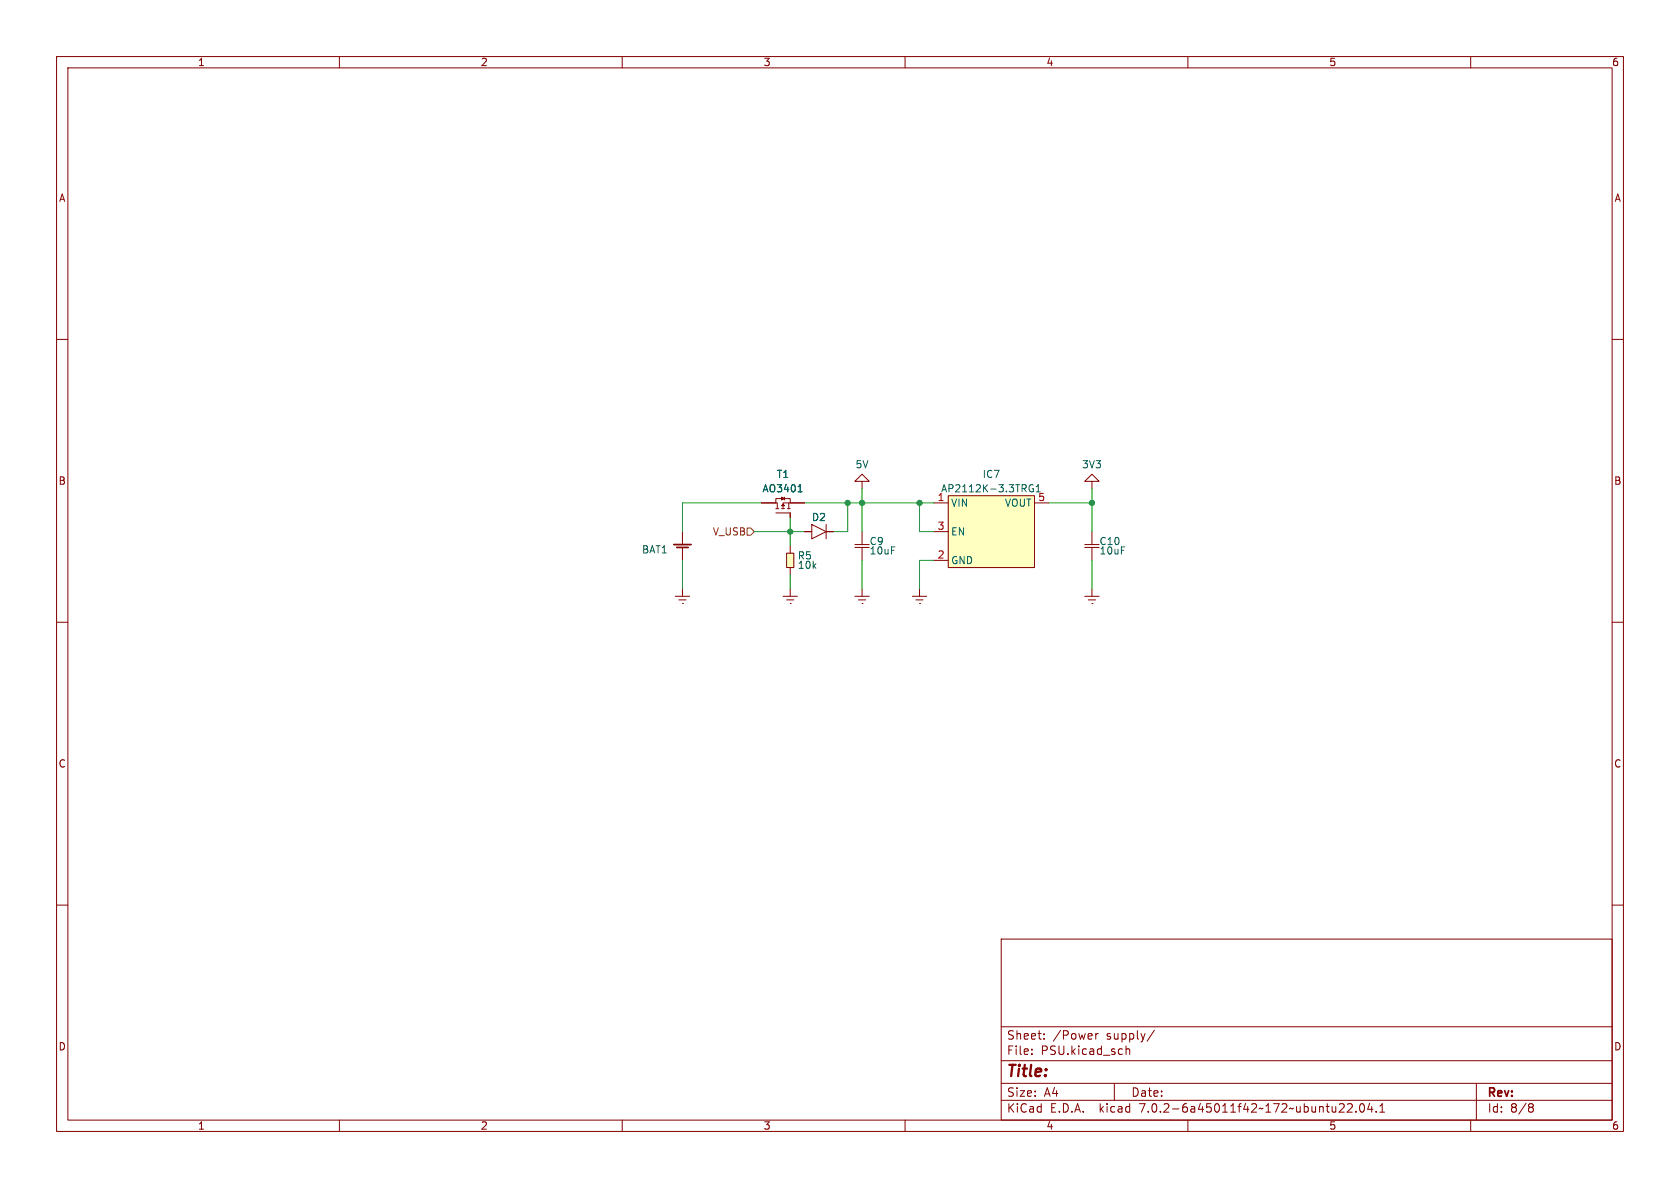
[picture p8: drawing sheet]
<svg xmlns="http://www.w3.org/2000/svg" width="297mm" height="210mm" viewBox="0 0 297 210" stroke-linecap="round" stroke-linejoin="round" font-family="sans-serif">
<g fill="none" stroke="#840000" stroke-width=".18">
<path d="M10 10h277v190h-277zM12 12h273v186h-273zM60 10v2M110 10v2M160 10v2M210 10v2M260 10v2M10 60h2M285 60h2M120.6 94v2.3M120.6 96.7v2.4M134.6 88.9h2.6"/>
<path d="M137.2 88.9h.2v1M137.2 88.9v-.8h2.5v.8M137.2 90.7h2.5v.7M137.2 89.9h.5M138.2 89.4l.2-.2 .3 .2zM138.2 89.9h.5M138.7 87.9v.5M139.1 97.8h1.2v2.5h-1.2zM139.2 89.9h.5M139.4 88.9v1M139.7 88.9h-1.3v1M139.7 88.9h2.5"/>
<path d="M139.7 96.5v1.3M142.2 94h1.3M143.5 92.7l2.5 1.3-2.5 1.3zM146 92.7v2.6M146 94h1.3M151.1 96.8h2.6M151.1 96.3h2.6M152.4 85.1h1.3l-1.3-1.3-1.3 1.3h1.3v1.3M152.4 94v2.3M152.4 96.7v2.4M165.1 94h2.5M165.1 88.9h2.5"/>
<path d="M165.1 99.1h2.5M167.6 87.6h15.3v12.7h-15.3zM182.9 88.9h2.5M191.8 96.8h2.5M191.8 96.3h2.5M193 85.1h1.3l-1.3-1.3-1.2 1.3h1.2v1.3M193 94v2.3M193 96.7v2.4M10 110h2M119.4 105.4h2.5M120 106h1.3M120.6 106.7h.1"/>
<path d="M120.6 104.1v1.3M138.4 105.4h2.6M139.1 106h1.2M139.7 106.7h.1M139.7 100.3v1.3M139.7 104.1v1.3M151.1 105.4h2.6M151.8 106h1.2M152.4 106.7h.1M152.4 104.1v1.3M161.3 105.4h2.5M161.9 106h1.3"/>
<path d="M162.6 106.7h.1M162.6 104.1v1.3M191.8 105.4h2.5M192.4 106h1.3M193 106.7h.1M193 104.1v1.3M285 110h2M10 160h2M285 160h2M177 166h108v32h-108zM60 198v2M110 198v2"/>
<path d="M160 198v2M177 194.5h108M177 191.5h108M177 187.5h108M177 181.5h108M182.4 186.3v.1M182.4 185.5v.1M184.6 183.6v.1M184.6 182.8v.1M193.7 182.7v1M194.1 182.7l-.2 .1-.2 .2M197 191.5v3"/>
<path d="M199.1 184.9v1.5M199.1 185.5l.2-.1 .3 .1 .1 .9M204.1 182.1l-1.3 2M210 198v2M237.5 195.2l.1 .2v.3l-.9 .9h.9M238.2 195.2l.6-.1 .2 .1 .1 .3-1 1.1h1M239.7 196.5v.1M240.5 195.2l.2-.1a.81 .81 0 0 1 .6 .6 .81 .81 0 0 1-.3 .8l-.1 .1a.81 .81 0 0 1-.4-1.4zM242.1 195l-.3 1.1h.9M242.5 195.6v1M243.3 196.5v.1M243.9 196.6h.9"/>
<path d="M243.9 195.5l.5-.4v1.5M260 198v2M261 191.5v6.5M270.5 195.1l.4 .1 .2 .2-.3 .3M270.5 195.7h.3M270.8 195.7l.2 .2 .1 .4-.2 .2-.4 .1"/>
</g>
<g fill="#ffffc2" stroke="#ffffc2" stroke-width=".18">
<path d="M167.6 87.6h15.3v12.7h-15.3z"/>
<path d="M139.1 97.8h1.2v2.5h-1.2z"/>
</g>
<path d="M141.1 86.9h.7M182.6 85.7a.59 .59 0 0 0-.7 .6 .59 .59 0 0 0 .7 .6l.1-.5h-.2M183.2 86l.3-.3v1.2" fill="none" stroke="#006464" stroke-width=".18"/>
<path d="M138.2 87.9l.5 .2-.5 .3z" fill="#840000" stroke="#840000" stroke-width=".18"/>
<path d="M119.1 96.3h3.1M119.6 96.8h2.1" fill="none" stroke="#840000" stroke-width=".3"/>
<path d="M132.1 93.3h.6l.6 .7-.6 .6h-.6z" fill="none" stroke="#725600" stroke-width=".18"/>
<g fill="none" stroke="#009600" stroke-width=".18">
<path d="M120.6 99.1v5M133.3 94h8.9M134.6 88.9h-14v5.1M139.7 91.4v5.1M142.2 88.9h22.9M149.9 88.9v5.1h-2.6M152.4 86.4v7.6M152.4 99.1v5M162.6 88.9v5.1h2.5M165.1 99.1h-2.5v5M185.4 88.9h7.6M193 86.4v7.6"/>
<path d="M193 99.1v5M139.7 101.6v2.5"/>
</g>
<g fill="#009600" stroke="#009600" stroke-width=".18">
<circle cx="149.9" cy="88.9" r=".46"/>
<circle cx="152.4" cy="88.9" r=".46"/>
<circle cx="139.7" cy="94" r=".46"/>
<circle cx="162.6" cy="88.9" r=".46"/>
<circle cx="193" cy="88.9" r=".46"/>
</g>
<text font-size="2.8" fill="#840000" x="178" y="190.8">Title:</text>
<g font-size="2.1" fill="#840000">
<text x="178" y="183.9">Sheet:</text>
<text x="186.2" y="183.9">/Power</text>
<text x="195.6" y="183.9">supply/</text>
<text x="178" y="186.6">File:</text>
<text x="184" y="186.6">PSU.kicad_sch</text>
<text x="178" y="196.8">KiCad</text>
<text x="178" y="194">Size:</text>
<text x="184.6" y="194">A4</text>
<text x="185.7" y="196.8">E.D.A.</text>
<text x="194.4" y="196.8">kicad</text>
<text x="200" y="194">Date:</text>
<text x="201.5" y="196.8">7.0.2-6a45011f42~172~ubuntu22.04.1</text>
<text x="263" y="194.2">Rev:</text>
<text x="263" y="196.8">Id:</text>
<text x="267" y="196.8">8/8</text>
</g>
<g font-size="1.8" fill="#840000">
<text x="35" y="11.8">1</text>
<text x="85" y="11.8">2</text>
<text x="135" y="11.8">3</text>
<text x="185" y="11.8">4</text>
<text x="235" y="11.8">5</text>
<text x="285" y="11.8">6</text>
<text x="10.4" y="35.8">A</text>
<text x="285.4" y="35.8">A</text>
<text x="10.3" y="85.8">B</text>
<text x="285.3" y="85.8">B</text>
<text x="10.3" y="135.8">C</text>
<text x="285.3" y="135.8">C</text>
<text x="10.3" y="185.8">D</text>
<text x="285.3" y="185.8">D</text>
<text x="35" y="199.8">1</text>
<text x="85" y="199.8">2</text>
<text x="135" y="199.8">3</text>
<text x="185" y="199.8">4</text>
<text x="235" y="199.8">5</text>
<text x="285" y="199.8">6</text>
</g>
<g font-size="1.8" fill="#006464">
<text x="151.2" y="82.9">5V</text>
<text x="191.2" y="82.9">3V3</text>
<text x="134.7" y="87.2">AO3401</text>
<text x="137.3" y="84.6">T1</text>
<text x="166.3" y="87.2">AP2112K-3.3TRG1</text>
<text x="168.1" y="89.7">VIN</text>
<text x="173.7" y="84.6">IC7</text>
<text x="177.5" y="89.7">VOUT</text>
<text x="183.5" y="88.6">5</text>
<text x="143.5" y="92.3">D2</text>
<text x="168.1" y="94.8">EN</text>
<text x="113.4" y="98">BAT1</text>
<text x="141" y="99.1">R5</text>
<text x="141" y="100.7">10k</text>
<text x="153.7" y="96.5">C9</text>
<text x="153.7" y="98.2">10uF</text>
<text x="168.1" y="99.9">GND</text>
<text x="194.3" y="96.5">C10</text>
<text x="194.3" y="98.2">10uF</text>
</g>
<g font-size="1.8" fill="#a90000">
<text x="165.7" y="88.6">1</text>
<text x="165.7" y="93.7">3</text>
<text x="165.7" y="98.8">2</text>
</g>
<text font-size="1.8" fill="#725600" x="125.9" y="94.8">V_USB</text>
</svg>
